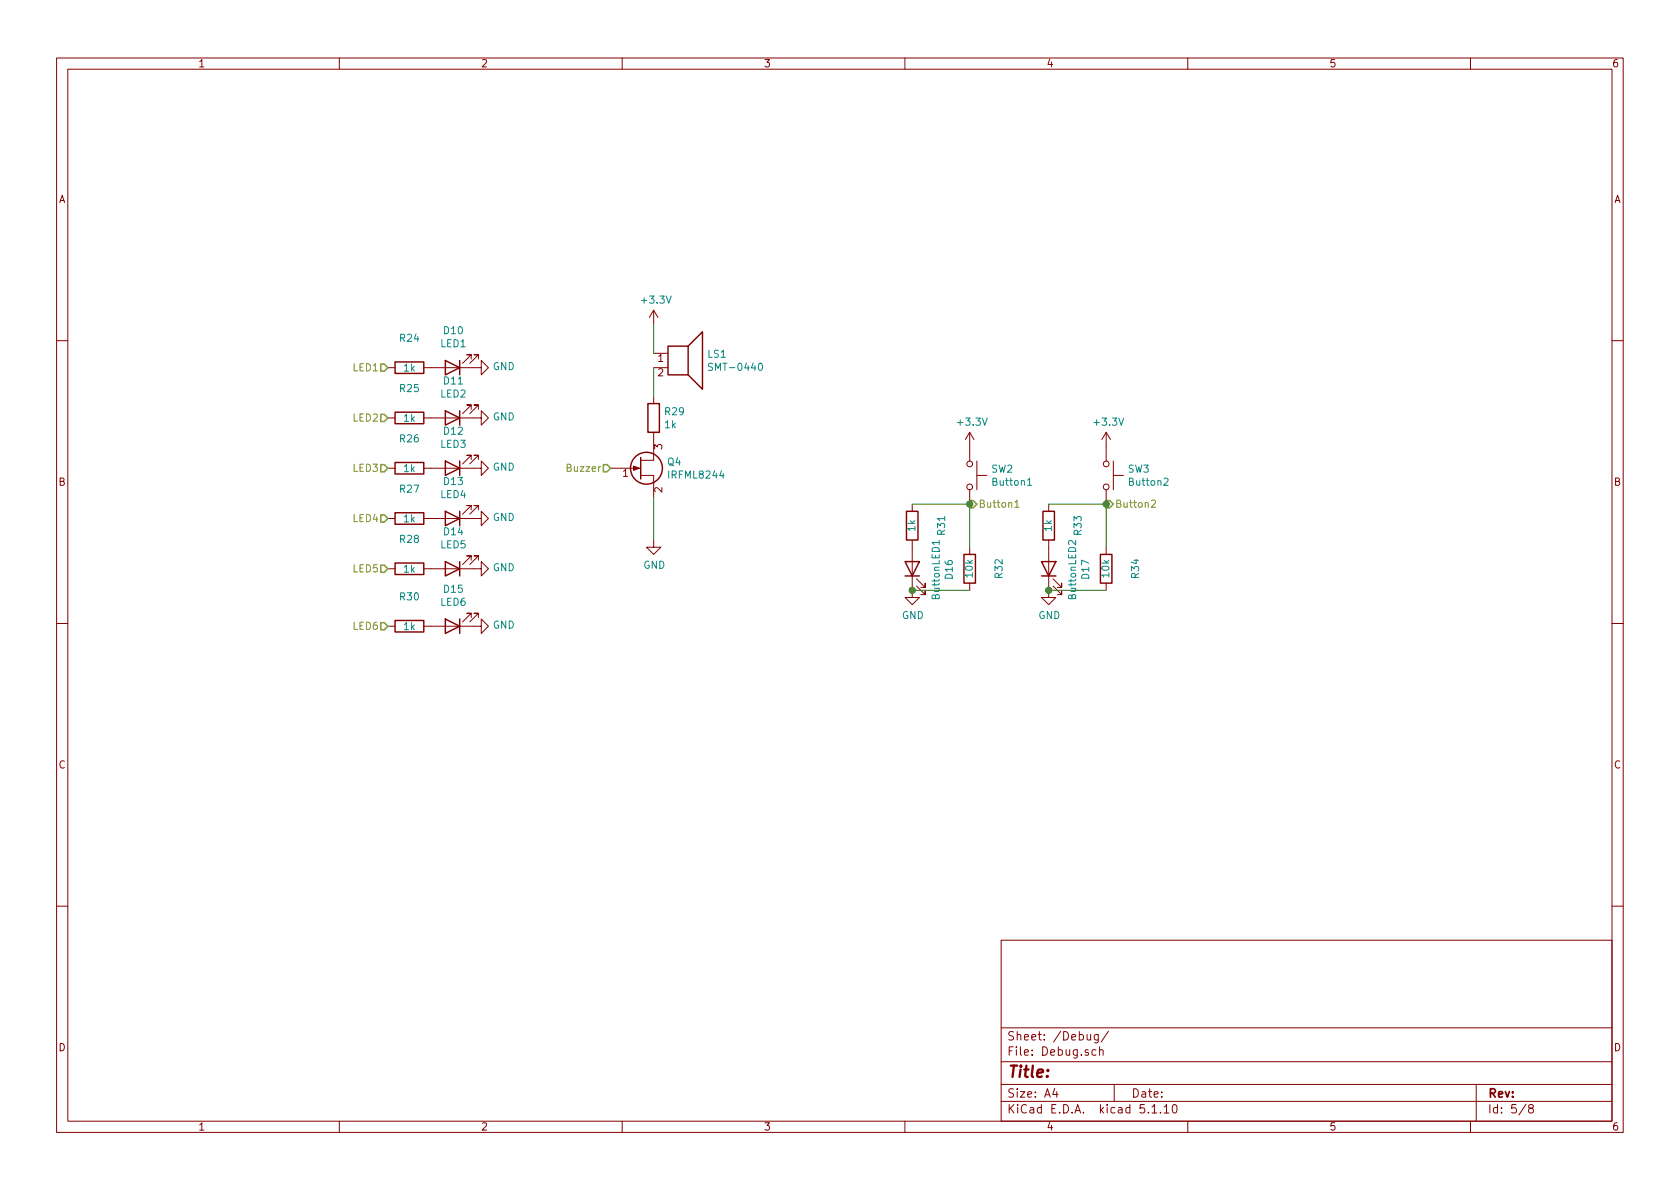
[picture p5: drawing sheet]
EESchema Schematic File Version 4
EELAYER 30 0
EELAYER END
$Descr A4 11693 8268
encoding utf-8
Sheet 5 8
Title ""
Date ""
Rev ""
Comp ""
Comment1 ""
Comment2 ""
Comment3 ""
Comment4 ""
$EndDescr
$Comp
L Device:LED D10
U 1 1
P 3150 2550
F 0 "D10" H 3143 2295 50  0000 C CNN
F 1 "LED1" H 3143 2386 50  0000 C CNN
F 2 "LEDs:LED_0603_HandSoldering" H 3150 2550 50  0001 C CNN
F 3 "~" H 3150 2550 50  0001 C CNN
	1    3150 2550
	-1   0    0    1   
$EndComp
$Comp
L Device:R R24
U 1 1
P 2850 2550
F 0 "R24" V 2643 2550 50  0000 C CNN
F 1 "1k" V 2850 2550 50  0000 C CNN
F 2 "Resistors_SMD:R_0603_HandSoldering" V 2780 2550 50  0001 C CNN
F 3 "~" H 2850 2550 50  0001 C CNN
	1    2850 2550
	0    1    1    0   
$EndComp
Text HLabel 2700 2550 0    50   Input ~ 0
LED1
$Comp
L power:GND #PWR0115
U 1 1
P 3300 2550
F 0 "#PWR0115" H 3300 2300 50  0001 C CNN
F 1 "GND" V 3305 2422 50  0000 R CNN
F 2 "" H 3300 2550 50  0001 C CNN
F 3 "" H 3300 2550 50  0001 C CNN
	1    3300 2550
	0    -1   -1   0   
$EndComp
$Comp
L Device:LED D11
U 1 1
P 3150 2900
F 0 "D11" H 3143 2645 50  0000 C CNN
F 1 "LED2" H 3143 2736 50  0000 C CNN
F 2 "LEDs:LED_0603_HandSoldering" H 3150 2900 50  0001 C CNN
F 3 "~" H 3150 2900 50  0001 C CNN
	1    3150 2900
	-1   0    0    1   
$EndComp
$Comp
L Device:R R25
U 1 1
P 2850 2900
F 0 "R25" V 2643 2900 50  0000 C CNN
F 1 "1k" V 2850 2900 50  0000 C CNN
F 2 "Resistors_SMD:R_0603_HandSoldering" V 2780 2900 50  0001 C CNN
F 3 "~" H 2850 2900 50  0001 C CNN
	1    2850 2900
	0    1    1    0   
$EndComp
$Comp
L power:GND #PWR0116
U 1 1
P 3300 2900
F 0 "#PWR0116" H 3300 2650 50  0001 C CNN
F 1 "GND" V 3305 2772 50  0000 R CNN
F 2 "" H 3300 2900 50  0001 C CNN
F 3 "" H 3300 2900 50  0001 C CNN
	1    3300 2900
	0    -1   -1   0   
$EndComp
$Comp
L Device:LED D12
U 1 1
P 3150 3250
F 0 "D12" H 3143 2995 50  0000 C CNN
F 1 "LED3" H 3143 3086 50  0000 C CNN
F 2 "LEDs:LED_0603_HandSoldering" H 3150 3250 50  0001 C CNN
F 3 "~" H 3150 3250 50  0001 C CNN
	1    3150 3250
	-1   0    0    1   
$EndComp
$Comp
L Device:R R26
U 1 1
P 2850 3250
F 0 "R26" V 2643 3250 50  0000 C CNN
F 1 "1k" V 2850 3250 50  0000 C CNN
F 2 "Resistors_SMD:R_0603_HandSoldering" V 2780 3250 50  0001 C CNN
F 3 "~" H 2850 3250 50  0001 C CNN
	1    2850 3250
	0    1    1    0   
$EndComp
$Comp
L power:GND #PWR0117
U 1 1
P 3300 3250
F 0 "#PWR0117" H 3300 3000 50  0001 C CNN
F 1 "GND" V 3305 3122 50  0000 R CNN
F 2 "" H 3300 3250 50  0001 C CNN
F 3 "" H 3300 3250 50  0001 C CNN
	1    3300 3250
	0    -1   -1   0   
$EndComp
$Comp
L Device:LED D13
U 1 1
P 3150 3600
F 0 "D13" H 3143 3345 50  0000 C CNN
F 1 "LED4" H 3143 3436 50  0000 C CNN
F 2 "LEDs:LED_0603_HandSoldering" H 3150 3600 50  0001 C CNN
F 3 "~" H 3150 3600 50  0001 C CNN
	1    3150 3600
	-1   0    0    1   
$EndComp
$Comp
L Device:R R27
U 1 1
P 2850 3600
F 0 "R27" V 2643 3600 50  0000 C CNN
F 1 "1k" V 2850 3600 50  0000 C CNN
F 2 "Resistors_SMD:R_0603_HandSoldering" V 2780 3600 50  0001 C CNN
F 3 "~" H 2850 3600 50  0001 C CNN
	1    2850 3600
	0    1    1    0   
$EndComp
$Comp
L power:GND #PWR0118
U 1 1
P 3300 3600
F 0 "#PWR0118" H 3300 3350 50  0001 C CNN
F 1 "GND" V 3305 3472 50  0000 R CNN
F 2 "" H 3300 3600 50  0001 C CNN
F 3 "" H 3300 3600 50  0001 C CNN
	1    3300 3600
	0    -1   -1   0   
$EndComp
$Comp
L Device:LED D14
U 1 1
P 3150 3950
F 0 "D14" H 3143 3695 50  0000 C CNN
F 1 "LED5" H 3143 3786 50  0000 C CNN
F 2 "LEDs:LED_0603_HandSoldering" H 3150 3950 50  0001 C CNN
F 3 "~" H 3150 3950 50  0001 C CNN
	1    3150 3950
	-1   0    0    1   
$EndComp
$Comp
L Device:R R28
U 1 1
P 2850 3950
F 0 "R28" V 2643 3950 50  0000 C CNN
F 1 "1k" V 2850 3950 50  0000 C CNN
F 2 "Resistors_SMD:R_0603_HandSoldering" V 2780 3950 50  0001 C CNN
F 3 "~" H 2850 3950 50  0001 C CNN
	1    2850 3950
	0    1    1    0   
$EndComp
$Comp
L power:GND #PWR0119
U 1 1
P 3300 3950
F 0 "#PWR0119" H 3300 3700 50  0001 C CNN
F 1 "GND" V 3305 3822 50  0000 R CNN
F 2 "" H 3300 3950 50  0001 C CNN
F 3 "" H 3300 3950 50  0001 C CNN
	1    3300 3950
	0    -1   -1   0   
$EndComp
$Comp
L Device:Speaker LS1
U 1 1
P 4750 2450
F 0 "LS1" H 4920 2446 50  0000 L CNN
F 1 "SMT-0440" H 4920 2355 50  0000 L CNN
F 2 "PUI_Audio:SMT-0440-S-R" H 4750 2250 50  0001 C CNN
F 3 "~" H 4740 2400 50  0001 C CNN
	1    4750 2450
	1    0    0    -1  
$EndComp
Text HLabel 4250 3250 0    50   Input ~ 0
Buzzer
$Comp
L Device:Q_NJFET_GSD Q4
U 1 1
P 4450 3250
F 0 "Q4" H 4641 3296 50  0000 L CNN
F 1 "IRFML8244" H 4641 3205 50  0000 L CNN
F 2 "TO_SOT_Packages_SMD:SOT-23" H 4650 3350 50  0001 C CNN
F 3 "~" H 4450 3250 50  0001 C CNN
	1    4450 3250
	1    0    0    -1  
$EndComp
$Comp
L Device:R R29
U 1 1
P 4550 2900
F 0 "R29" H 4620 2946 50  0000 L CNN
F 1 "1k" H 4620 2855 50  0000 L CNN
F 2 "Resistors_SMD:R_0603_HandSoldering" V 4480 2900 50  0001 C CNN
F 3 "~" H 4550 2900 50  0001 C CNN
	1    4550 2900
	1    0    0    -1  
$EndComp
Wire Wire Line
	4550 2550 4550 2750
Wire Wire Line
	4550 3450 4550 3750
$Comp
L power:GND #PWR0120
U 1 1
P 4550 3750
F 0 "#PWR0120" H 4550 3500 50  0001 C CNN
F 1 "GND" H 4555 3577 50  0000 C CNN
F 2 "" H 4550 3750 50  0001 C CNN
F 3 "" H 4550 3750 50  0001 C CNN
	1    4550 3750
	1    0    0    -1  
$EndComp
Wire Wire Line
	4550 2250 4550 2450
$Comp
L power:+3.3V #PWR0121
U 1 1
P 4550 2250
F 0 "#PWR0121" H 4550 2100 50  0001 C CNN
F 1 "+3.3V" H 4565 2423 50  0000 C CNN
F 2 "" H 4550 2250 50  0001 C CNN
F 3 "" H 4550 2250 50  0001 C CNN
	1    4550 2250
	1    0    0    -1  
$EndComp
Text HLabel 2700 2900 0    50   Input ~ 0
LED2
Text HLabel 2700 3250 0    50   Input ~ 0
LED3
Text HLabel 2700 3600 0    50   Input ~ 0
LED4
Text HLabel 2700 3950 0    50   Input ~ 0
LED5
$Comp
L Device:R R30
U 1 1
P 2850 4350
F 0 "R30" V 2643 4350 50  0000 C CNN
F 1 "1k" V 2850 4350 50  0000 C CNN
F 2 "Resistors_SMD:R_0603_HandSoldering" V 2780 4350 50  0001 C CNN
F 3 "~" H 2850 4350 50  0001 C CNN
	1    2850 4350
	0    1    1    0   
$EndComp
$Comp
L power:GND #PWR0113
U 1 1
P 3300 4350
F 0 "#PWR0113" H 3300 4100 50  0001 C CNN
F 1 "GND" V 3305 4222 50  0000 R CNN
F 2 "" H 3300 4350 50  0001 C CNN
F 3 "" H 3300 4350 50  0001 C CNN
	1    3300 4350
	0    -1   -1   0   
$EndComp
Text HLabel 2700 4350 0    50   Input ~ 0
LED6
$Comp
L Device:LED D15
U 1 1
P 3150 4350
F 0 "D15" H 3143 4095 50  0000 C CNN
F 1 "LED6" H 3143 4186 50  0000 C CNN
F 2 "LEDs:LED_0603_HandSoldering" H 3150 4350 50  0001 C CNN
F 3 "~" H 3150 4350 50  0001 C CNN
	1    3150 4350
	-1   0    0    1   
$EndComp
$Comp
L REF1933:SW_Push SW2
U 1 1
P 6750 3300
F 0 "SW2" V 6704 3448 50  0000 L CNN
F 1 "Button1" V 6795 3448 50  0000 L CNN
F 2 "Buttons_Switches_SMD:SW_SPST_EVQP2" H 6750 3500 50  0001 C CNN
F 3 "" H 6750 3500 50  0001 C CNN
	1    6750 3300
	0    1    1    0   
$EndComp
$Comp
L Device:LED D16
U 1 1
P 6350 3950
F 0 "D16" H 6343 3695 50  0000 C CNN
F 1 "ButtonLED1" H 6343 3786 50  0000 C CNN
F 2 "LEDs:LED_0603_HandSoldering" H 6350 3950 50  0001 C CNN
F 3 "~" H 6350 3950 50  0001 C CNN
	1    6350 3950
	0    -1   -1   0   
$EndComp
$Comp
L Device:R R31
U 1 1
P 6350 3650
F 0 "R31" V 6143 3650 50  0000 C CNN
F 1 "1k" V 6350 3650 50  0000 C CNN
F 2 "Resistors_SMD:R_0603_HandSoldering" V 6280 3650 50  0001 C CNN
F 3 "~" H 6350 3650 50  0001 C CNN
	1    6350 3650
	-1   0    0    1   
$EndComp
Wire Wire Line
	6350 3500 6750 3500
$Comp
L Device:R R32
U 1 1
P 6750 3950
F 0 "R32" V 6543 3950 50  0000 C CNN
F 1 "10k" V 6750 3950 50  0000 C CNN
F 2 "Resistors_SMD:R_0603_HandSoldering" V 6680 3950 50  0001 C CNN
F 3 "~" H 6750 3950 50  0001 C CNN
	1    6750 3950
	-1   0    0    1   
$EndComp
Wire Wire Line
	6750 3500 6750 3800
Connection ~ 6750 3500
Wire Wire Line
	6750 4100 6350 4100
$Comp
L power:GND #PWR050
U 1 1
P 6350 4100
F 0 "#PWR050" H 6350 3850 50  0001 C CNN
F 1 "GND" H 6355 3927 50  0000 C CNN
F 2 "" H 6350 4100 50  0001 C CNN
F 3 "" H 6350 4100 50  0001 C CNN
	1    6350 4100
	1    0    0    -1  
$EndComp
Connection ~ 6350 4100
$Comp
L power:+3.3V #PWR051
U 1 1
P 6750 3100
F 0 "#PWR051" H 6750 2950 50  0001 C CNN
F 1 "+3.3V" H 6765 3273 50  0000 C CNN
F 2 "" H 6750 3100 50  0001 C CNN
F 3 "" H 6750 3100 50  0001 C CNN
	1    6750 3100
	1    0    0    -1  
$EndComp
Text HLabel 6750 3500 2    50   Output ~ 0
Button1
$Comp
L REF1933:SW_Push SW3
U 1 1
P 7700 3300
F 0 "SW3" V 7654 3448 50  0000 L CNN
F 1 "Button2" V 7745 3448 50  0000 L CNN
F 2 "Buttons_Switches_SMD:SW_SPST_EVQP2" H 7700 3500 50  0001 C CNN
F 3 "" H 7700 3500 50  0001 C CNN
	1    7700 3300
	0    1    1    0   
$EndComp
$Comp
L Device:LED D17
U 1 1
P 7300 3950
F 0 "D17" H 7293 3695 50  0000 C CNN
F 1 "ButtonLED2" H 7293 3786 50  0000 C CNN
F 2 "LEDs:LED_0603_HandSoldering" H 7300 3950 50  0001 C CNN
F 3 "~" H 7300 3950 50  0001 C CNN
	1    7300 3950
	0    -1   -1   0   
$EndComp
$Comp
L Device:R R33
U 1 1
P 7300 3650
F 0 "R33" V 7093 3650 50  0000 C CNN
F 1 "1k" V 7300 3650 50  0000 C CNN
F 2 "Resistors_SMD:R_0603_HandSoldering" V 7230 3650 50  0001 C CNN
F 3 "~" H 7300 3650 50  0001 C CNN
	1    7300 3650
	-1   0    0    1   
$EndComp
Wire Wire Line
	7300 3500 7700 3500
$Comp
L Device:R R34
U 1 1
P 7700 3950
F 0 "R34" V 7493 3950 50  0000 C CNN
F 1 "10k" V 7700 3950 50  0000 C CNN
F 2 "Resistors_SMD:R_0603_HandSoldering" V 7630 3950 50  0001 C CNN
F 3 "~" H 7700 3950 50  0001 C CNN
	1    7700 3950
	-1   0    0    1   
$EndComp
Wire Wire Line
	7700 3500 7700 3800
Connection ~ 7700 3500
Wire Wire Line
	7700 4100 7300 4100
$Comp
L power:GND #PWR052
U 1 1
P 7300 4100
F 0 "#PWR052" H 7300 3850 50  0001 C CNN
F 1 "GND" H 7305 3927 50  0000 C CNN
F 2 "" H 7300 4100 50  0001 C CNN
F 3 "" H 7300 4100 50  0001 C CNN
	1    7300 4100
	1    0    0    -1  
$EndComp
Connection ~ 7300 4100
$Comp
L power:+3.3V #PWR053
U 1 1
P 7700 3100
F 0 "#PWR053" H 7700 2950 50  0001 C CNN
F 1 "+3.3V" H 7715 3273 50  0000 C CNN
F 2 "" H 7700 3100 50  0001 C CNN
F 3 "" H 7700 3100 50  0001 C CNN
	1    7700 3100
	1    0    0    -1  
$EndComp
Text HLabel 7700 3500 2    50   Output ~ 0
Button2
$EndSCHEMATC
